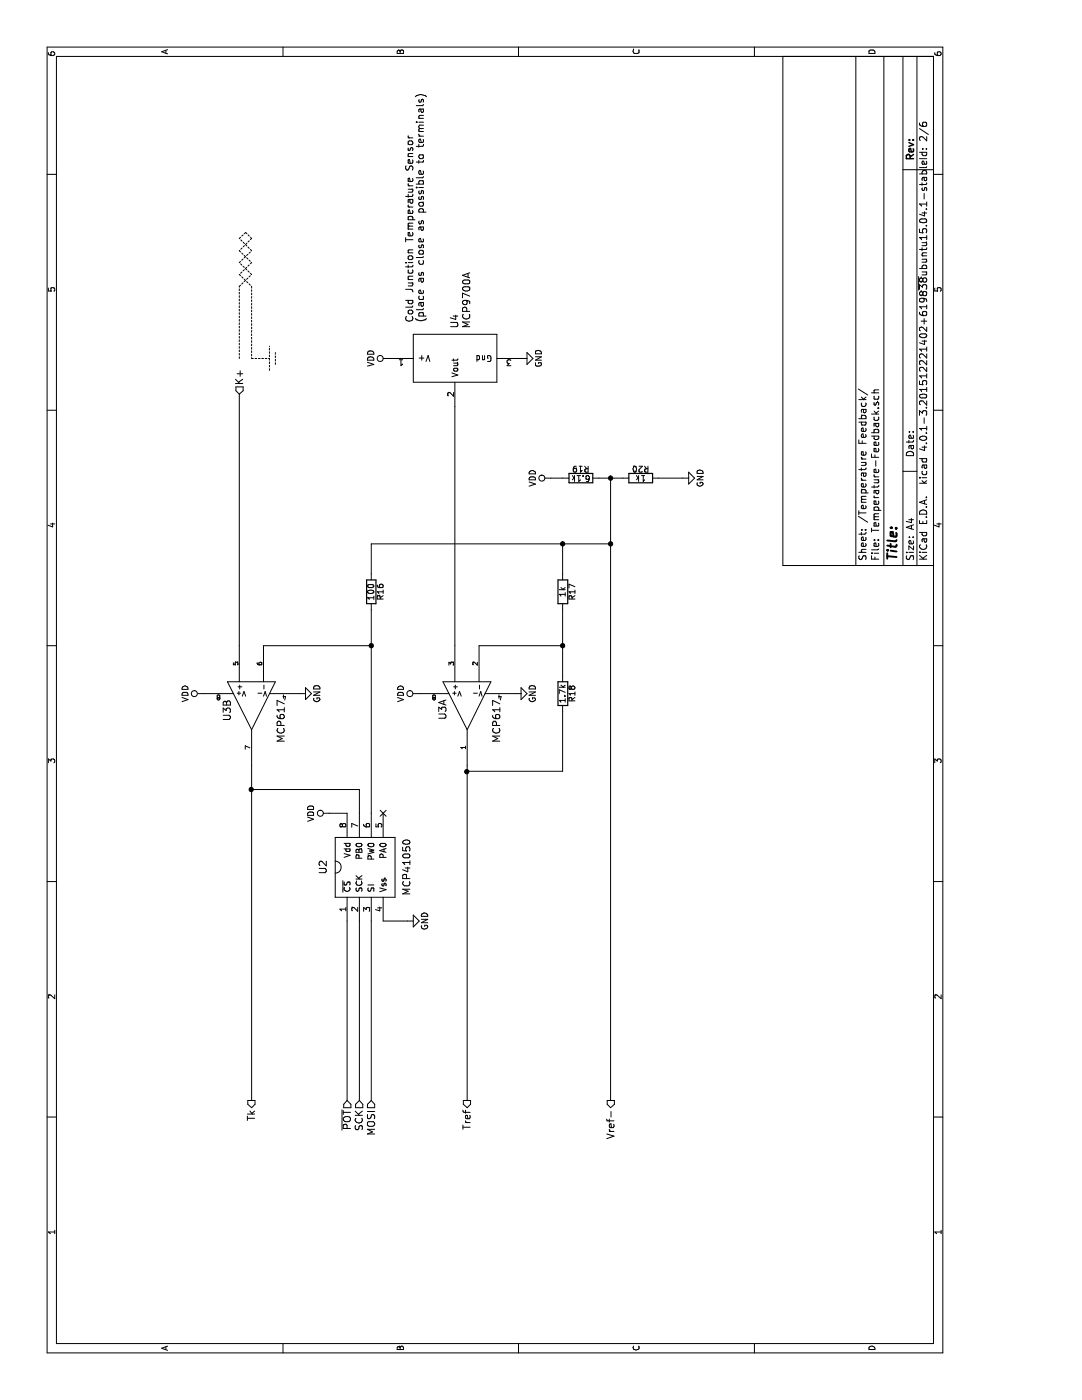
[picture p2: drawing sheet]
EESchema Schematic File Version 2
LIBS:Easy-PCB
LIBS:Easy-PCB-rescue
LIBS:power
LIBS:device
LIBS:transistors
LIBS:conn
LIBS:linear
LIBS:regul
LIBS:74xx
LIBS:cmos4000
LIBS:adc-dac
LIBS:memory
LIBS:xilinx
LIBS:microcontrollers
LIBS:dsp
LIBS:microchip
LIBS:analog_switches
LIBS:motorola
LIBS:texas
LIBS:intel
LIBS:audio
LIBS:interface
LIBS:digital-audio
LIBS:philips
LIBS:display
LIBS:cypress
LIBS:siliconi
LIBS:opto
LIBS:atmel
LIBS:contrib
LIBS:valves
LIBS:Easy-PCB-cache
EELAYER 25 0
EELAYER END
$Descr A4 11693 8268
encoding utf-8
Sheet 2 6
Title ""
Date ""
Rev ""
Comp ""
Comment1 ""
Comment2 ""
Comment3 ""
Comment4 ""
$EndDescr
$Comp
L LMC6062-RESCUE-Easy-PCB U4
U 1 1
P 5800 3900
AR Path="/564E7160" Ref="U4"  Part="1" 
AR Path="/564E6B87/564E7160" Ref="U3"  Part="1" 
F 0 "U3" H 5750 4100 60  0000 L CNN
F 1 "MCP617" H 5750 3650 60  0000 L CNN
F 2 "Easy-PCB-footprints:DIP-8" H 5800 3900 60  0001 C CNN
F 3 "" H 5800 3900 60  0000 C CNN
	1    5800 3900
	-1   0    0    -1  
$EndComp
$Comp
L LMC6062-RESCUE-Easy-PCB U4
U 2 1
P 5800 2100
AR Path="/564E743F" Ref="U4"  Part="2" 
AR Path="/564E6B87/564E743F" Ref="U3"  Part="2" 
F 0 "U3" H 5750 2300 60  0000 L CNN
F 1 "MCP617" H 5750 1850 60  0000 L CNN
F 2 "Easy-PCB-footprints:DIP-8" H 5800 2100 60  0001 C CNN
F 3 "" H 5800 2100 60  0000 C CNN
	2    5800 2100
	-1   0    0    -1  
$EndComp
$Comp
L GND #PWR020
U 1 1
P 5900 4300
F 0 "#PWR020" H 5900 4050 50  0001 C CNN
F 1 "GND" H 5900 4150 50  0000 C CNN
F 2 "" H 5900 4300 60  0000 C CNN
F 3 "" H 5900 4300 60  0000 C CNN
	1    5900 4300
	1    0    0    -1  
$EndComp
Text HLabel 2500 2100 0    60   Output ~ 0
Tk
Text Notes 9000 3550 0    60   ~ 0
Cold Junction Temperature Sensor\n(place as close as possible to terminals)
Text HLabel 8400 2000 2    60   Input ~ 0
K+
$Comp
L MCP41050 U2
U 1 1
P 4450 3050
F 0 "U2" H 4450 3400 60  0000 C CNN
F 1 "MCP41050" H 4450 2700 60  0000 C CNN
F 2 "Easy-PCB-footprints:DIP-8" H 4450 3050 60  0001 C CNN
F 3 "" H 4450 3050 60  0000 C CNN
	1    4450 3050
	1    0    0    -1  
$EndComp
Text HLabel 2500 3900 0    60   Output ~ 0
Tref
Text HLabel 2500 5100 0    60   Output ~ 0
Vref-
NoConn ~ 4900 3200
$Comp
L R R19
U 1 1
P 7700 4850
F 0 "R19" V 7780 4850 50  0000 C CNN
F 1 "6.1k" V 7700 4850 50  0000 C CNN
F 2 "Resistors_ThroughHole:Resistor_Horizontal_RM10mm" V 7630 4850 50  0001 C CNN
F 3 "" H 7700 4850 50  0000 C CNN
	1    7700 4850
	1    0    0    -1  
$EndComp
$Comp
L R R20
U 1 1
P 7700 5350
F 0 "R20" V 7780 5350 50  0000 C CNN
F 1 "1k" V 7700 5350 50  0000 C CNN
F 2 "Resistors_ThroughHole:Resistor_Horizontal_RM10mm" V 7630 5350 50  0001 C CNN
F 3 "" H 7700 5350 50  0000 C CNN
	1    7700 5350
	1    0    0    -1  
$EndComp
$Comp
L GND #PWR021
U 1 1
P 7700 5700
F 0 "#PWR021" H 7700 5450 50  0001 C CNN
F 1 "GND" H 7700 5550 50  0000 C CNN
F 2 "" H 7700 5700 50  0000 C CNN
F 3 "" H 7700 5700 50  0000 C CNN
	1    7700 5700
	1    0    0    -1  
$EndComp
$Comp
L GND #PWR022
U 1 1
P 8700 4350
F 0 "#PWR022" H 8700 4100 50  0001 C CNN
F 1 "GND" H 8700 4200 50  0000 C CNN
F 2 "" H 8700 4350 50  0000 C CNN
F 3 "" H 8700 4350 50  0000 C CNN
	1    8700 4350
	1    0    0    -1  
$EndComp
$Comp
L GND #PWR023
U 1 1
P 5900 2500
F 0 "#PWR023" H 5900 2250 50  0001 C CNN
F 1 "GND" H 5900 2350 50  0000 C CNN
F 2 "" H 5900 2500 50  0000 C CNN
F 3 "" H 5900 2500 50  0000 C CNN
	1    5900 2500
	1    0    0    -1  
$EndComp
$Comp
L GND #PWR024
U 1 1
P 4000 3400
F 0 "#PWR024" H 4000 3150 50  0001 C CNN
F 1 "GND" H 4000 3250 50  0000 C CNN
F 2 "" H 4000 3400 50  0000 C CNN
F 3 "" H 4000 3400 50  0000 C CNN
	1    4000 3400
	1    0    0    -1  
$EndComp
$Comp
L R R18
U 1 1
P 5900 4700
F 0 "R18" V 5980 4700 50  0000 C CNN
F 1 "1.7k" V 5900 4700 50  0000 C CNN
F 2 "Resistors_ThroughHole:Resistor_Horizontal_RM10mm" V 5830 4700 50  0001 C CNN
F 3 "" H 5900 4700 50  0000 C CNN
	1    5900 4700
	0    1    1    0   
$EndComp
$Comp
L R R17
U 1 1
P 6750 4700
F 0 "R17" V 6830 4700 50  0000 C CNN
F 1 "1k" V 6750 4700 50  0000 C CNN
F 2 "Resistors_ThroughHole:Resistor_Horizontal_RM10mm" V 6680 4700 50  0001 C CNN
F 3 "" H 6750 4700 50  0000 C CNN
	1    6750 4700
	0    1    1    0   
$EndComp
$Comp
L R R16
U 1 1
P 6750 3100
F 0 "R16" V 6830 3100 50  0000 C CNN
F 1 "100" V 6750 3100 50  0000 C CNN
F 2 "Resistors_ThroughHole:Resistor_Horizontal_RM10mm" V 6680 3100 50  0001 C CNN
F 3 "" H 6750 3100 50  0000 C CNN
	1    6750 3100
	0    1    1    0   
$EndComp
Wire Notes Line
	8700 2000 9300 2000
Wire Notes Line
	9300 2000 9400 2100
Wire Notes Line
	9400 2100 9500 2000
Wire Notes Line
	9500 2000 9600 2100
Wire Notes Line
	9600 2100 9700 2000
Wire Notes Line
	9700 2000 9750 2050
Wire Notes Line
	9750 2050 9700 2100
Wire Notes Line
	9700 2100 9600 2000
Wire Notes Line
	9600 2000 9500 2100
Wire Notes Line
	9500 2100 9400 2000
Wire Notes Line
	9400 2000 9300 2100
Wire Notes Line
	9300 2100 8700 2100
Wire Notes Line
	8700 2100 8700 2250
Wire Notes Line
	8600 2250 8800 2250
Wire Notes Line
	8650 2300 8750 2300
Wire Wire Line
	8400 2000 6300 2000
Wire Wire Line
	2500 2100 5300 2100
Wire Wire Line
	5300 3900 2500 3900
Wire Wire Line
	6300 3800 8300 3800
Wire Wire Line
	4900 2750 4900 2900
Wire Wire Line
	4900 3000 5100 3000
Wire Wire Line
	5100 3000 5100 2100
Connection ~ 5100 2100
Wire Wire Line
	4900 3100 6600 3100
Wire Wire Line
	6300 3100 6300 2200
Wire Wire Line
	7700 5000 7700 5200
Wire Wire Line
	7700 5100 2500 5100
Connection ~ 7700 5100
Wire Wire Line
	4000 3200 4000 3400
Wire Wire Line
	7700 5500 7700 5700
Connection ~ 6300 3100
Wire Wire Line
	6300 4000 6300 4700
Wire Wire Line
	6050 4700 6600 4700
Connection ~ 6300 4700
Wire Wire Line
	5250 3900 5250 4700
Wire Wire Line
	5250 4700 5750 4700
Connection ~ 5250 3900
Wire Wire Line
	6900 4700 7150 4700
Wire Wire Line
	7150 3100 7150 5100
Connection ~ 7150 5100
Wire Wire Line
	7150 3100 6900 3100
Connection ~ 7150 4700
Text HLabel 2500 3000 0    60   Input ~ 0
SCK
Text HLabel 2500 2900 0    60   Input ~ 0
~POT
Text HLabel 2500 3100 0    60   Input ~ 0
MOSI
Wire Wire Line
	2500 2900 4000 2900
Wire Wire Line
	2500 3000 4000 3000
Wire Wire Line
	2500 3100 4000 3100
Wire Wire Line
	7700 4600 7700 4700
$Comp
L VDD #PWR025
U 1 1
P 7700 4600
F 0 "#PWR025" H 7700 4450 50  0001 C CNN
F 1 "VDD" H 7700 4750 50  0000 C CNN
F 2 "" H 7700 4600 50  0000 C CNN
F 3 "" H 7700 4600 50  0000 C CNN
	1    7700 4600
	1    0    0    -1  
$EndComp
$Comp
L VDD #PWR026
U 1 1
P 8700 3250
F 0 "#PWR026" H 8700 3100 50  0001 C CNN
F 1 "VDD" H 8700 3400 50  0000 C CNN
F 2 "" H 8700 3250 50  0000 C CNN
F 3 "" H 8700 3250 50  0000 C CNN
	1    8700 3250
	1    0    0    -1  
$EndComp
$Comp
L VDD #PWR027
U 1 1
P 5900 1700
F 0 "#PWR027" H 5900 1550 50  0001 C CNN
F 1 "VDD" H 5900 1850 50  0000 C CNN
F 2 "" H 5900 1700 50  0000 C CNN
F 3 "" H 5900 1700 50  0000 C CNN
	1    5900 1700
	1    0    0    -1  
$EndComp
$Comp
L VDD #PWR028
U 1 1
P 4900 2750
F 0 "#PWR028" H 4900 2600 50  0001 C CNN
F 1 "VDD" H 4900 2900 50  0000 C CNN
F 2 "" H 4900 2750 50  0000 C CNN
F 3 "" H 4900 2750 50  0000 C CNN
	1    4900 2750
	1    0    0    -1  
$EndComp
$Comp
L VDD #PWR029
U 1 1
P 5900 3500
F 0 "#PWR029" H 5900 3350 50  0001 C CNN
F 1 "VDD" H 5900 3650 50  0000 C CNN
F 2 "" H 5900 3500 50  0000 C CNN
F 3 "" H 5900 3500 50  0000 C CNN
	1    5900 3500
	1    0    0    -1  
$EndComp
$Comp
L MCP9700A U4
U 1 1
P 8700 3800
F 0 "U4" H 8950 3800 60  0000 L CNN
F 1 "MCP9700A" H 8950 3700 60  0000 L CNN
F 2 "Easy-PCB-footprints:TO-92" H 9100 3600 60  0001 C CNN
F 3 "" H 8700 3800 60  0000 C CNN
	1    8700 3800
	1    0    0    -1  
$EndComp
$EndSCHEMATC
